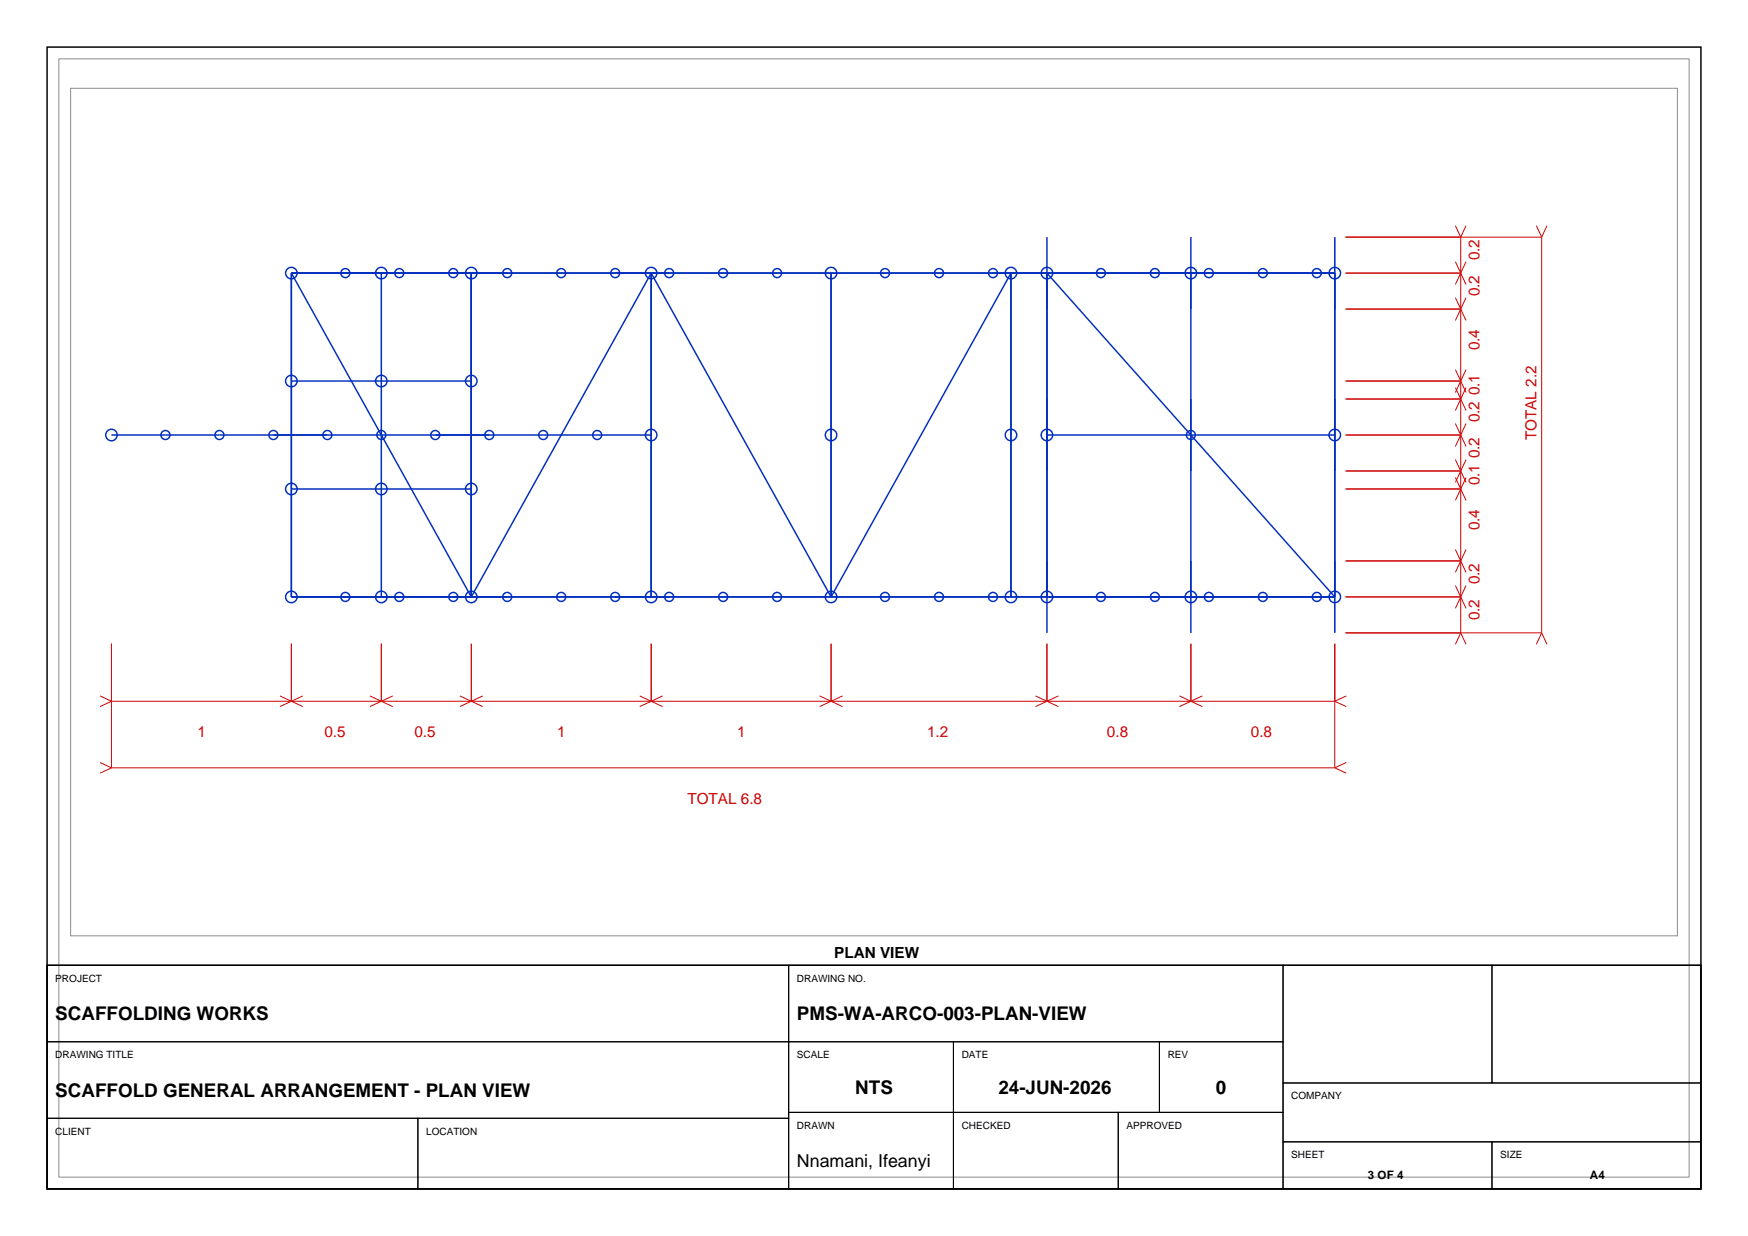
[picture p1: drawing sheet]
<svg xmlns="http://www.w3.org/2000/svg" width="297mm" height="210mm" viewBox="0 0 297 210" stroke-linecap="round" stroke-linejoin="round" font-family="sans-serif">
<path d="M8 8h281v194h-281zM8 164h281v38h-281z" fill="none" stroke="#000" stroke-width=".25"/>
<path d="M10 10h277v190h-277zM12 15h273v144h-273z" fill="none" stroke="#8c8c8c" stroke-width=".17"/>
<g fill="none" stroke="#002ebf" stroke-width=".25">
<path d="M49.5 46.4v55h177.3l-48.9-55M49.5 46.4h177.3M49.5 46.4l30.6 55M64.8 46.4v55M80.1 46.4v55M110.6 46.4v55M110.6 46.4l30.6 55M110.6 46.4l-30.5 55M141.2 46.4v55M177.9 40.3v67.2M202.3 40.3v67.2M226.8 40.3v67.2"/>
<path d="M18.9 73.9h91.7M49.5 64.7h30.6M177.9 73.9h48.9M49.5 83.1h30.6M141.2 101.4l30.6-55v55"/>
<circle cx="49.5" cy="46.4" r=".98"/>
<circle cx="58.7" cy="46.4" r=".76"/>
<circle cx="64.8" cy="46.4" r=".98"/>
<circle cx="67.8" cy="46.4" r=".76"/>
<circle cx="77" cy="46.4" r=".76"/>
<circle cx="80.1" cy="46.4" r=".98"/>
<circle cx="86.2" cy="46.4" r=".76"/>
<circle cx="95.4" cy="46.4" r=".76"/>
<circle cx="104.5" cy="46.4" r=".76"/>
<circle cx="110.6" cy="46.4" r=".98"/>
<circle cx="113.7" cy="46.4" r=".76"/>
<circle cx="122.9" cy="46.4" r=".76"/>
<circle cx="132" cy="46.4" r=".76"/>
<circle cx="141.2" cy="46.4" r=".98"/>
<circle cx="150.4" cy="46.4" r=".76"/>
<circle cx="159.5" cy="46.4" r=".76"/>
<circle cx="168.7" cy="46.4" r=".76"/>
<circle cx="171.8" cy="46.4" r=".98"/>
<circle cx="177.9" cy="46.4" r=".98"/>
<circle cx="187.1" cy="46.4" r=".76"/>
<circle cx="196.2" cy="46.4" r=".76"/>
<circle cx="202.3" cy="46.4" r=".98"/>
<circle cx="205.4" cy="46.4" r=".76"/>
<circle cx="214.6" cy="46.4" r=".76"/>
<circle cx="223.7" cy="46.4" r=".76"/>
<circle cx="226.8" cy="46.4" r=".98"/>
<circle cx="18.9" cy="73.9" r=".98"/>
<circle cx="28.1" cy="73.9" r=".76"/>
<circle cx="37.3" cy="73.9" r=".76"/>
<circle cx="46.4" cy="73.9" r=".76"/>
<circle cx="49.5" cy="64.7" r=".98"/>
<circle cx="55.6" cy="73.9" r=".76"/>
<circle cx="64.8" cy="64.7" r=".98"/>
<circle cx="64.8" cy="73.9" r=".76"/>
<circle cx="74" cy="73.9" r=".76"/>
<circle cx="80.1" cy="64.7" r=".98"/>
<circle cx="83.1" cy="73.9" r=".76"/>
<circle cx="92.3" cy="73.9" r=".76"/>
<circle cx="101.5" cy="73.9" r=".76"/>
<circle cx="110.6" cy="73.9" r=".98"/>
<circle cx="141.2" cy="73.9" r=".98"/>
<circle cx="171.8" cy="73.9" r=".98"/>
<circle cx="177.9" cy="73.9" r=".98"/>
<circle cx="202.3" cy="73.9" r=".76"/>
<circle cx="226.8" cy="73.9" r=".98"/>
<circle cx="49.5" cy="83.1" r=".98"/>
<circle cx="64.8" cy="83.1" r=".98"/>
<circle cx="80.1" cy="83.1" r=".98"/>
<circle cx="49.5" cy="101.4" r=".98"/>
<circle cx="58.7" cy="101.4" r=".76"/>
<circle cx="64.8" cy="101.4" r=".98"/>
<circle cx="67.8" cy="101.4" r=".76"/>
<circle cx="77" cy="101.4" r=".76"/>
<circle cx="80.1" cy="101.4" r=".98"/>
<circle cx="86.2" cy="101.4" r=".76"/>
<circle cx="95.4" cy="101.4" r=".76"/>
<circle cx="104.5" cy="101.4" r=".76"/>
<circle cx="110.6" cy="101.4" r=".98"/>
<circle cx="113.7" cy="101.4" r=".76"/>
<circle cx="122.9" cy="101.4" r=".76"/>
<circle cx="132" cy="101.4" r=".76"/>
<circle cx="141.2" cy="101.4" r=".98"/>
<circle cx="150.4" cy="101.4" r=".76"/>
<circle cx="159.5" cy="101.4" r=".76"/>
<circle cx="168.7" cy="101.4" r=".76"/>
<circle cx="171.8" cy="101.4" r=".98"/>
<circle cx="177.9" cy="101.4" r=".98"/>
<circle cx="187.1" cy="101.4" r=".76"/>
<circle cx="196.2" cy="101.4" r=".76"/>
<circle cx="202.3" cy="101.4" r=".98"/>
<circle cx="205.4" cy="101.4" r=".76"/>
<circle cx="214.6" cy="101.4" r=".76"/>
<circle cx="223.7" cy="101.4" r=".76"/>
<circle cx="226.8" cy="101.4" r=".98"/>
</g>
<g fill="none" stroke="#c00" stroke-width=".17">
<path d="M247.3 38.3l.9 2M249.1 38.3l-.9 2M261 38.3l.9 2M262.8 38.3l-.9 2M228.6 52.5h19.6M228.6 46.4h19.6M228.6 40.3h33.3M247.3 50.6l.9 1.9M247.3 44.5l1.8 3.8M248.2 40.3v67.2M248.2 52.5l.9 2M249.1 50.6l-1.8 3.9"/>
<path d="M249.1 44.5l-1.8 3.8M261.9 40.3v67.2M228.6 73.9h19.6M228.6 67.8h19.6M228.6 64.7h19.6M247.3 78.1l1.8 3.9M247.3 72l1.8 3.8M247.3 65.9l1.8 3.8M247.3 62.8l1.8 3.9M249.1 78.1l-1.8 3.9M249.1 72l-1.8 3.8M249.1 65.9l-1.8 3.8"/>
<path d="M249.1 62.8l-1.8 3.9M228.6 95.3h19.6M228.6 83.1h19.6M228.6 80h19.6M247.3 99.5l.9 1.9M247.3 93.4l1.8 3.8M247.3 81.1l1.8 3.9M249.1 99.5l-1.8 3.9M249.1 93.4l-1.8 3.8M249.1 81.1l-1.8 3.9M17 118.2l1.9 .9M18.9 109.4v21.1"/>
<path d="M18.9 119.1h207.9M18.9 119.1l-1.9 1M47.6 118.2l3.8 1.9M49.5 109.4v9.7M51.4 118.2l-3.8 1.9M62.8 118.2l3.9 1.9M64.8 109.4v9.7M66.7 118.2l-3.9 1.9M78.1 118.2l3.9 1.9M80.1 109.4v9.7M80.1 119.1l-2 1M82 118.2l-1.9 .9"/>
<path d="M108.7 118.2l3.9 1.9M110.6 109.4v9.7M112.6 118.2l-3.9 1.9M139.3 118.2l3.8 1.9M141.2 109.4v9.7M143.1 118.2l-3.8 1.9M175.9 118.2l3.9 1.9M177.9 109.4v9.7M179.8 118.2l-3.9 1.9M200.4 118.2l3.9 1.9M202.3 109.4v9.7M204.3 118.2l-3.9 1.9"/>
<path d="M226.8 109.4v21.1M226.8 119.1l1.9 1M228.6 107.5h33.3M228.6 101.4h19.6M228.7 118.2l-1.9 .9M248.2 107.5l-.9 2M248.2 107.5l.9 2M248.2 101.4l.9 2M261.9 107.5l-.9 2M261.9 107.5l.9 2M17 129.6l1.9 .9M18.9 130.5h207.9"/>
<path d="M18.9 130.5l-1.9 .9M226.8 130.5l1.9 .9M228.7 129.6l-1.9 .9"/>
</g>
<g fill="none" stroke="#000" stroke-width=".18">
<path d="M8 164h126v13h-126zM8 177h126v13h-126zM134 164h84v13h-84zM134 177h28v12h-28zM162 177h35v12h-35zM197 177h21v12h-21zM218 164h35.5v20h-35.5zM253.5 164h35.5v20h-35.5zM8 190h63v12h-63zM71 190h63v12h-63zM134 189h28v13h-28zM162 189h28v13h-28z"/>
<path d="M190 189h28v13h-28zM218 184h71v10h-71zM218 194h35.5v8h-35.5zM253.5 194h35.5v8h-35.5z"/>
</g>
<g font-size="3.2">
<text x="9.4" y="173.3">SCAFFOLDING WORKS</text>
<text x="135.4" y="173.3">PMS-WA-ARCO-003-PLAN-VIEW</text>
<text x="145.3" y="185.8">NTS</text>
<text x="169.6" y="185.8">24-JUN-2026</text>
<text x="206.6" y="185.8">0</text>
<text x="9.4" y="186.3">SCAFFOLD GENERAL ARRANGEMENT - PLAN VIEW</text>
</g>
<text font-size="3" x="135.4" y="198.3">Nnamani, Ifeanyi</text>
<g font-size="2.6" fill="#c00">
<text x="251.4" y="44.3" transform="rotate(-90 251.4 44.3)">0.2</text>
<text x="251.4" y="50.4" transform="rotate(-90 251.4 50.4)">0.2</text>
<text x="251.4" y="59.5" transform="rotate(-90 251.4 59.5)">0.4</text>
<text x="251.4" y="71.8" transform="rotate(-90 251.4 71.8)">0.2</text>
<text x="251.4" y="67.2" transform="rotate(-90 251.4 67.2)">0.1</text>
<text x="251.4" y="77.9" transform="rotate(-90 251.4 77.9)">0.2</text>
<text x="261.1" y="74.8" transform="rotate(-90 261.1 74.8)">TOTAL 2.2</text>
<text x="251.4" y="82.5" transform="rotate(-90 251.4 82.5)">0.1</text>
<text x="251.4" y="90.1" transform="rotate(-90 251.4 90.1)">0.4</text>
<text x="251.4" y="99.3" transform="rotate(-90 251.4 99.3)">0.2</text>
<text x="251.4" y="105.4" transform="rotate(-90 251.4 105.4)">0.2</text>
<text x="33.5" y="125.3">1</text>
<text x="55.1" y="125.3">0.5</text>
<text x="70.4" y="125.3">0.5</text>
<text x="94.7" y="125.3">1</text>
<text x="125.2" y="125.3">1</text>
<text x="157.5" y="125.3">1.2</text>
<text x="188.1" y="125.3">0.8</text>
<text x="212.5" y="125.3">0.8</text>
<text x="116.8" y="136.6">TOTAL 6.8</text>
</g>
<text font-size="2.6" x="141.7" y="162.8">PLAN VIEW</text>
<g font-size="2">
<text x="232.4" y="200.2">3 OF 4</text>
<text x="270.1" y="200.2">A4</text>
</g>
<g font-size="1.7">
<text x="9.4" y="166.8">PROJECT</text>
<text x="135.4" y="166.8">DRAWING NO.</text>
<text x="9.4" y="179.8">DRAWING TITLE</text>
<text x="135.4" y="179.8">SCALE</text>
<text x="163.4" y="179.8">DATE</text>
<text x="198.4" y="179.8">REV</text>
<text x="135.4" y="191.8">DRAWN</text>
<text x="163.4" y="191.8">CHECKED</text>
<text x="191.4" y="191.8">APPROVED</text>
<text x="219.4" y="186.8">COMPANY</text>
<text x="9.4" y="192.8">CLIENT</text>
<text x="72.4" y="192.8">LOCATION</text>
<text x="219.4" y="196.8">SHEET</text>
<text x="254.9" y="196.8">SIZE</text>
</g>
</svg>
